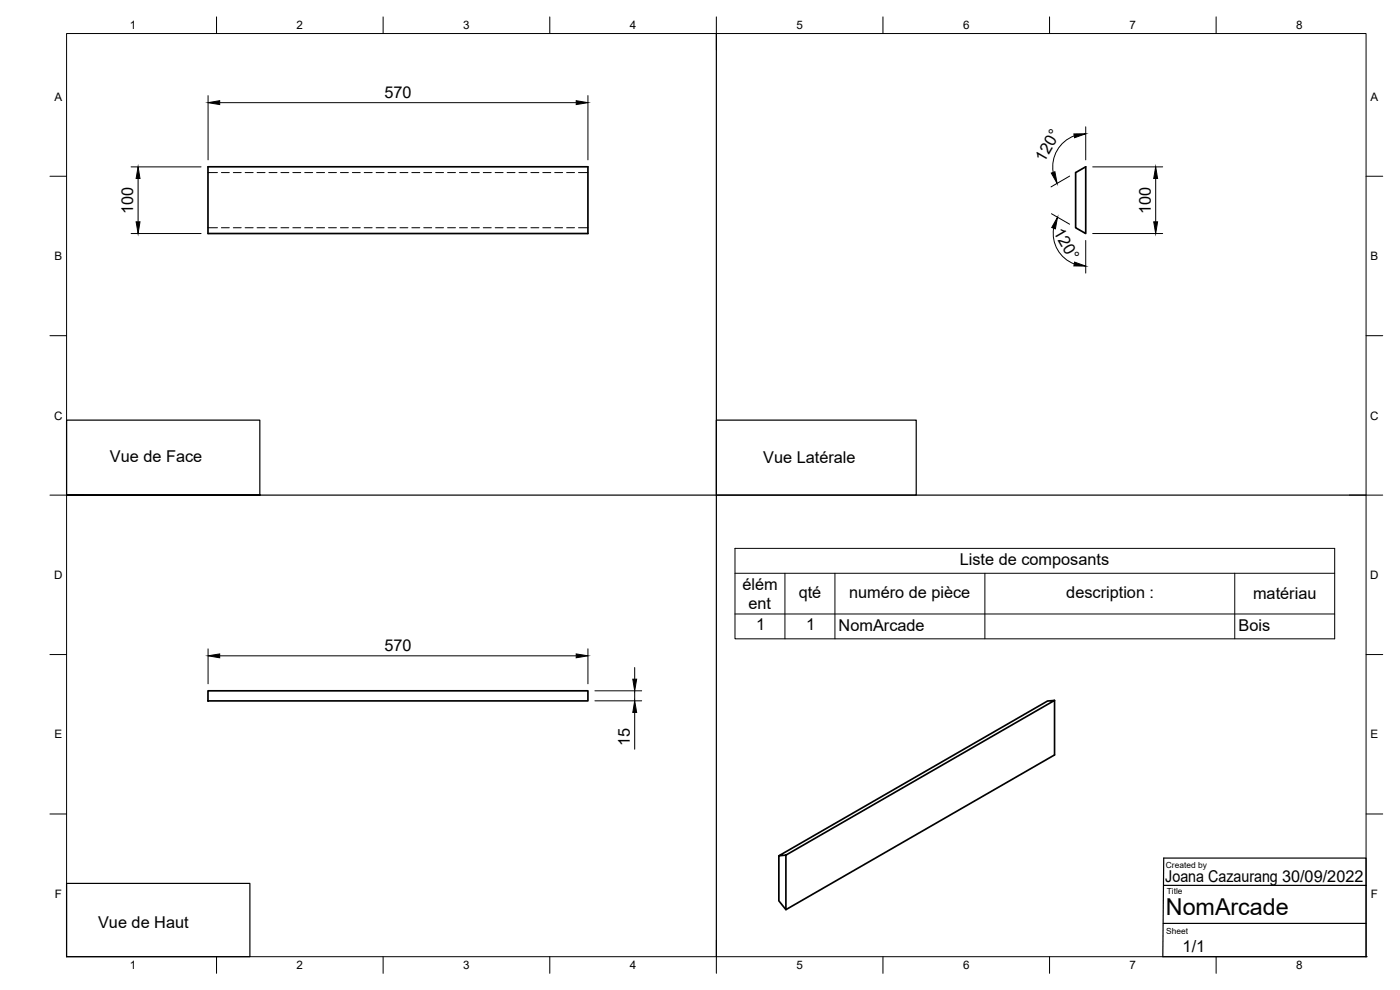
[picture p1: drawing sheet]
<svg xmlns="http://www.w3.org/2000/svg" width="420mm" height="297mm" viewBox="0 0 420 297" stroke-linecap="round" stroke-linejoin="round" font-family="sans-serif">
<!-- layer: Hidden -->
<g fill="none" stroke="#000" stroke-width=".3">
<path d="M62.4 51.8h2.9M66.4 51.8h2.4M70 51.8h2.4M73.6 51.8h2.4M77.2 51.8h2.3M80.7 51.8h2.4M84.3 51.8h2.4M87.9 51.8h2.4M91.4 51.8h2.4M95 51.8h2.4M98.6 51.8h2.4M102.2 51.8h2.3"/>
<path d="M105.7 51.8h2.4M109.3 51.8h2.4M112.9 51.8h2.4M116.5 51.8h2.3M120 51.8h2.4M123.6 51.8h2.4M127.2 51.8h2.4M130.7 51.8h2.4M134.3 51.8h2.4M137.9 51.8h2.4M141.5 51.8h2.3M145 51.8h2.4"/>
<path d="M148.6 51.8h2.4M152.2 51.8h2.4M155.7 51.8h2.4M159.3 51.8h2.4M162.9 51.8h2.4M166.5 51.8h2.3M170.1 51.8h2.3M173.6 51.8h2.8M62.4 68.3h2.9M66.4 68.3h2.4M70 68.3h2.4M73.6 68.3h2.4"/>
<path d="M77.2 68.3h2.3M80.7 68.3h2.4M84.3 68.3h2.4M87.9 68.3h2.4M91.4 68.3h2.4M95 68.3h2.4M98.6 68.3h2.4M102.2 68.3h2.3M105.7 68.3h2.4M109.3 68.3h2.4M112.9 68.3h2.4M116.5 68.3h2.3"/>
<path d="M120 68.3h2.4M123.6 68.3h2.4M127.2 68.3h2.4M130.7 68.3h2.4M134.3 68.3h2.4M137.9 68.3h2.4M141.5 68.3h2.3M145 68.3h2.4M148.6 68.3h2.4M152.2 68.3h2.4M155.7 68.3h2.4M159.3 68.3h2.4"/>
<path d="M162.9 68.3h2.4M166.5 68.3h2.3M170.1 68.3h2.3M173.6 68.3h2.8"/>
</g>
<!-- layer: Visible -->
<path d="M62.4 50h114v20.1h-114zM322.8 51.8l3-1.8v20.1l-3-1.8zM62.4 207.3h114v3h-114zM316.5 210.1v16.4l-80.6 46.4-2.2-2.6v-13.5M233.7 256.8l80.7-46.5 2.1-.2-80.6 46.5zM235.9 256.6v16.3" fill="none" stroke="#000" stroke-width=".51"/>
<!-- layer: Border -->
<g fill="none" stroke="#000" stroke-width=".3">
<path d="M20 10.1h390v276.9h-390zM65 5.1v5M115 5.1v5M165 5.1v5M215 5.1v10M265 5.1v5M315 5.1v5M365 5.1v5M15 52.9h5M410 52.9h5M15 100.7h5M410 100.7h5"/>
<path d="M15 148.6h10M405 148.6h10M15 196.4h5M410 196.4h5M15 244.2h5M410 244.2h5M65 287v5M115 287v5M165 287v5M215 282.1v9.9M265 287v5M315 287v5"/>
<path d="M365 287v5"/>
</g>
<!-- layer: TitleBlock -->
<path d="M349.2 257.5h60.8v29.5h-61l.2-29.5M349.1 277.1h60.9M349.3 265.6h60.8" fill="none" stroke="#000" stroke-width=".36"/>
<circle cx="410" cy="287" r=".18" fill="#000"/>
<!-- layer: Parts Lists -->
<path d="M220.6 164.5h180v27.2h-180zM220.6 172h180M235.6 172v19.7M250.6 172v19.7M295.6 172v19.7M370.6 172v19.7M220.6 184.2h180" fill="none" stroke="#000" stroke-width=".3"/>
<!-- layer: Sketch1 -->
<path d="M215 10.1v276.9M215 126.1h60v22.5h-60zM20 148.6v-22.5h58v22.5h-58h390M20 265.1h55v21.9h-55z" fill="none" stroke="#000" stroke-width=".36"/>
<!-- layer: FD_Dimensions -->
<g fill="none" stroke="#000" stroke-width=".3">
<path d="M62.4 28.7v19.3M65.9 30.8h107M176.4 28.7v19.3M325.8 38v10M39.3 50.1h21M41.4 53.6v13M321 52.8l-5.6 3.3M322.4 40.8a9.9 9.9 0 0 0-6.3 10.9M327.9 50.1h21M346.8 53.6v13M39.3 70.1h21M315.6 64.1l5.4 3.2"/>
<path d="M316.2 68.5a9.8 9.8 0 0 0 6.2 10.7M325.8 72.2v9.7M327.9 70.1h21M62.4 194.7v10.5M65.9 196.8h107M176.4 194.7v10.5M178.5 207.3h14.1M178.5 210.3h14.1M190.5 200.3v3.5M190.5 207.3v3M190.5 213.8v11"/>
</g>
<g fill="#000" stroke="#000" stroke-width=".3">
<path d="M62.4 30.8l3.5-.6v1.2zM172.9 30.2l3.5 .6-3.5 .6zM41.4 50.1l.6 3.5h-1.1zM315.5 51.9l1.1-.4 .6 3.5zM322.3 40.2l3.5-.1-3.3 1.2zM346.8 50.1l.6 3.5h-1.2zM40.9 66.6h1.1l-.6 3.5zM317.4 65.2l-.7 3.5-1.1-.4zM322.5 78.6l3.3 1.2h-3.5zM346.2 66.6h1.2l-.6 3.5zM62.4 196.8l3.5-.6v1.2zM172.9 196.2l3.5 .6-3.5 .6z"/>
<path d="M189.9 203.8h1.2l-.6 3.5zM190.5 210.3l.6 3.5h-1.2z"/>
</g>
<text font-size="7" x="349.9" y="274.7">NomArcade</text>
<g font-size="4.9">
<text x="115.4" y="29.3">570</text>
<text x="313.4" y="48.8" transform="rotate(-60 313.4 48.8)">120°</text>
<text x="40" y="64.3" transform="rotate(-90 40 64.3)">100</text>
<text x="345.4" y="64.3" transform="rotate(-90 345.4 64.3)">100</text>
<text x="316" y="69.8" transform="rotate(60 316 69.8)">120°</text>
<text x="33" y="138.7">Vue de Face</text>
<text x="229" y="138.8">Vue Latérale</text>
<text x="288.1" y="169.5">Liste de composants</text>
<text x="222.8" y="176.9">élém</text>
<text x="239.7" y="179.4">qté</text>
<text x="254.8" y="179.4">numéro de pièce</text>
<text x="320" y="179.4">description :</text>
<text x="376.1" y="179.8">matériau</text>
<text x="224.6" y="182.8">ent</text>
<text x="226.9" y="189.1">1</text>
<text x="241.9" y="189.1">1</text>
<text x="251.7" y="189.2">NomArcade</text>
<text x="371.7" y="189.2">Bois</text>
<text x="115.4" y="195.3">570</text>
<text x="189" y="223.9" transform="rotate(-90 189 223.9)">15</text>
<text x="349.7" y="264.6">Joana Cazaurang 30/09/2022</text>
<text x="29.4" y="278.5">Vue de Haut</text>
<text x="354.9" y="285.6">1/1</text>
</g>
<g font-size="3.5">
<text x="39" y="8.8">1</text>
<text x="89" y="8.8">2</text>
<text x="139" y="8.8">3</text>
<text x="189" y="8.8">4</text>
<text x="239" y="8.8">5</text>
<text x="289" y="8.8">6</text>
<text x="339" y="8.8">7</text>
<text x="389" y="8.8">8</text>
<text x="16.3" y="30.2">A</text>
<text x="411.3" y="30.2">A</text>
<text x="16.3" y="78">B</text>
<text x="411.3" y="78">B</text>
<text x="16.2" y="125.9">C</text>
<text x="411.2" y="125.9">C</text>
<text x="16.2" y="173.7">D</text>
<text x="411.2" y="173.7">D</text>
<text x="16.3" y="221.6">E</text>
<text x="411.3" y="221.6">E</text>
<text x="16.4" y="269.4">F</text>
<text x="411.4" y="269.4">F</text>
<text x="39" y="290.8">1</text>
<text x="89" y="290.8">2</text>
<text x="139" y="290.8">3</text>
<text x="189" y="290.8">4</text>
<text x="239" y="290.8">5</text>
<text x="289" y="290.8">6</text>
<text x="339" y="290.8">7</text>
<text x="389" y="290.8">8</text>
</g>
<g font-size="2.5">
<text x="349.9" y="260.3">Created by</text>
<text x="350.2" y="268.3">Title</text>
<text x="350" y="280.1">Sheet</text>
</g>
</svg>
